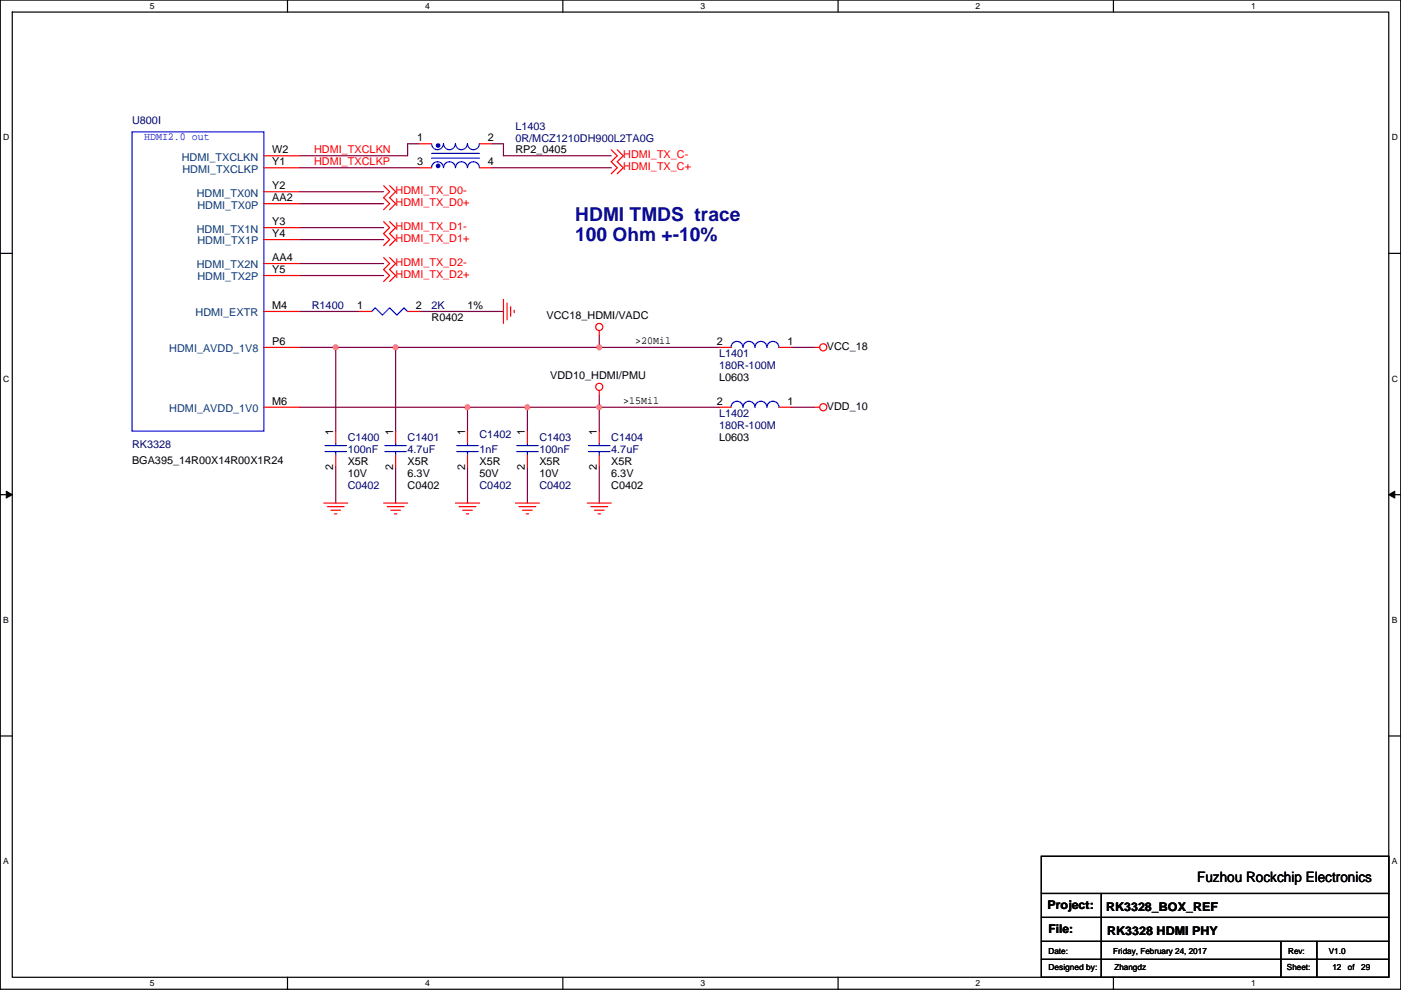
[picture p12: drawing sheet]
<svg xmlns="http://www.w3.org/2000/svg" width="297mm" height="210mm" viewBox="0 0 297 210" stroke-linecap="round" stroke-linejoin="round" font-family="sans-serif">
<path d="M.1 0h296.9v209.8h-296.9zM2.6 2.6h291.8v204.7h-291.8z" fill="none" stroke="#000" stroke-width=".25"/>
<g fill="#fff">
<path d="M31.8 .3h1v2h-1z"/>
<path d="M31.8 207.5h1v2.1h-1z"/>
</g>
<path d="M61 0v2.6M61 207.3v2.5" fill="none" stroke="#000" stroke-width=".25"/>
<g fill="#fff">
<path d="M90.1 .3h1v2h-1z"/>
<path d="M90.1 207.5h1v2.1h-1z"/>
</g>
<path d="M119.3 0v2.6M119.3 207.3v2.5" fill="none" stroke="#000" stroke-width=".25"/>
<g fill="#fff">
<path d="M148.5 .3h1v2h-1z"/>
<path d="M148.5 207.5h1v2.1h-1z"/>
</g>
<path d="M177.7 0v2.6M177.7 207.3v2.5" fill="none" stroke="#000" stroke-width=".25"/>
<g fill="#fff">
<path d="M206.9 .3h1v2h-1z"/>
<path d="M206.9 207.5h1v2.1h-1z"/>
</g>
<path d="M236.1 0v2.6M236.1 207.3v2.5" fill="none" stroke="#000" stroke-width=".25"/>
<g fill="#fff">
<path d="M265.2 .3h1v2h-1z"/>
<path d="M265.2 207.5h1v2.1h-1z"/>
<path d="M.7 28.2h1.3v2h-1.3z"/>
<path d="M295.1 28.2h1.3v2h-1.3z"/>
<path d="M.7 79.3h1.3v2.1h-1.3z"/>
<path d="M295.1 79.3h1.3v2.1h-1.3z"/>
</g>
<path d="M.1 53.7h2.5M294.4 53.7h2.6" fill="none" stroke="#000" stroke-width=".25"/>
<g fill="#fff">
<path d="M.7 130.5h1.2v2h-1.2z"/>
<path d="M295.1 130.5h1.2v2h-1.2z"/>
</g>
<path d="M.1 104.9h2.5M294.4 104.9h2.6" fill="none" stroke="#000" stroke-width=".25"/>
<path d="M1.3 104.2l1.3 .7-1.3 .7zM294.4 104.9l1.3-.7v1.4z" fill="#000" stroke="#000" stroke-width=".21"/>
<g fill="#fff">
<path d="M.7 181.7h1.2v2h-1.2z"/>
<path d="M295.1 181.7h1.2v2h-1.2z"/>
</g>
<path d="M.1 156.1h2.5M294.4 156.1h2.6M220.8 181.6h73.6v25.7h-73.6zM220.8 189.5h73.6M220.8 194.6h73.6M220.8 199.7h73.6M233.5 189.5v17.8M271.6 199.7v7.6M279.2 199.7v7.6M220.8 203.5h73.6" fill="none" stroke="#000" stroke-width=".25"/>
<g fill="none" stroke="#800040" stroke-width=".25">
<path d="M63.6 35.6h25.4M89 30.5h-2.6v2.5h-22.8M104.2 35.6h25.4M104.2 30.5h2.5v2.5h22.9M63.6 58.4h17.7M63.6 40.7h17.7M63.6 55.9h17.7M63.6 50.8h17.7M63.6 48.3h17.7M63.6 43.2h17.7M63.6 73.7h7.6M63.6 66.1h12.7"/>
<path d="M71.2 73.7h12.7M71.2 73.7v17.8M83.9 73.7v17.8M83.9 73.7h43.2M89 66.1h17.7M127.1 71.1v2.6M127.1 73.7h25.4M167.7 73.7h5.1M63.6 86.4h35.5M71.2 99.1v7.6M83.9 99.1v7.6M99.1 86.4h12.7"/>
<path d="M99.1 99.1v7.6M99.1 86.4v5.1M111.8 99.1v7.6M111.8 86.4v5.1M111.8 86.4h15.3M127.1 86.4h25.4M127.1 83.8v2.6M127.1 99.1v7.6M127.1 86.4v5.1M167.7 86.4h5.1"/>
</g>
<g fill="#f0f" stroke="#f0f" stroke-width=".25">
<circle cx="83.9" cy="73.7" r=".5"/>
<circle cx="71.2" cy="73.7" r=".5"/>
<circle cx="99.1" cy="86.4" r=".5"/>
<circle cx="111.8" cy="86.4" r=".5"/>
<circle cx="127" cy="86.4" r=".5"/>
<circle cx="127" cy="73.7" r=".5"/>
</g>
<g fill="none" stroke="#f00" stroke-width=".25">
<path d="M55.9 33h7.7M55.9 35.6h7.7M81.3 39.4l1.3 1.3-1.3 1.2 1.3 1.3-1.3 1.3M82.6 39.4l1.3 1.3-1.3 1.2 1.3 1.3-1.3 1.3M89 30.5h2.5M89 35.6h2.5M101.7 30.5h2.5M101.7 35.6h2.5M129.6 31.8l1.3 1.2-1.3 1.3 1.3 1.3-1.3 1.3M130.9 31.8l1.2 1.2-1.2 1.3 1.2 1.3-1.2 1.3M55.9 40.7h7.7M55.9 43.2h7.7"/>
<path d="M55.9 48.3h7.7M55.9 50.8h7.7M55.9 55.9h7.7M55.9 58.4h7.7M81.3 47l1.3 1.3-1.3 1.3 1.3 1.2-1.3 1.3M81.3 54.6l1.3 1.3-1.3 1.3 1.3 1.2-1.3 1.3M82.6 47l1.3 1.3-1.3 1.3 1.3 1.2-1.3 1.3M82.6 54.6l1.3 1.3-1.3 1.3 1.3 1.2-1.3 1.3M55.9 66.1h7.7M55.9 73.7h7.7M76.3 66.1h2.5M86.4 66.1h2.6"/>
<path d="M106.7 63.5v5.1M107.5 64.3v3.5M108.3 65v2.1M109 65.8v.5M127.1 70.1v1M152.5 73.7h2.5M165.2 73.7h2.5M172.8 73.7h1M55.9 86.4h7.7M71.2 91.5v2.5M71.2 96.5v2.6M83.9 91.5v2.5"/>
<path d="M83.9 96.5v2.6M99.1 91.5v2.5M99.1 96.5v2.6M111.8 91.5v2.5M111.8 96.5v2.6M127.1 82.8v1M127.1 91.5v2.5M127.1 96.5v2.6M152.5 86.4h2.5M165.2 86.4h2.5M172.8 86.4h1M68.6 106.7h5.1"/>
<path d="M69.4 107.5h3.6M70.2 108.2h2M70.9 109h.5M81.3 106.7h5.1M82.1 107.5h3.6M82.9 108.2h2M83.6 109h.5M96.6 106.7h5.1M97.3 107.5h3.6M98.1 108.2h2M98.9 109h.5M109.3 106.7h5.1"/>
<path d="M110 107.5h3.6M110.8 108.2h2M111.6 109h.5M124.5 106.7h5.1M125.3 107.5h3.5M126 108.2h2.1M126.8 109h.5"/>
<circle cx="127" cy="69.3" r=".76"/>
<circle cx="174.5" cy="73.7" r=".76"/>
<circle cx="127" cy="82" r=".76"/>
<circle cx="174.5" cy="86.4" r=".76"/>
</g>
<g fill="none" stroke="#00f" stroke-width=".25">
<path d="M28 28h27.9v63.5h-27.9zM91.5 35.6a1.27 1.27 0 0 1 1.3-1.3 1.27 1.27 0 0 1 1.2 1.3 1.27 1.27 0 0 1 1.3-1.3 1.27 1.27 0 0 1 1.3 1.3 1.27 1.27 0 0 1 1.3-1.3 1.27 1.27 0 0 1 1.2 1.3 1.26 1.26 0 0 1 1.3-1.3 1.26 1.26 0 0 1 1.2 1.3M91.5 30.5a1.26 1.26 0 0 0 1.3 1.3 1.26 1.26 0 0 0 1.2-1.3 1.27 1.27 0 0 0 1.3 1.3 1.27 1.27 0 0 0 1.3-1.3 1.27 1.27 0 0 0 1.2 1.3 1.27 1.27 0 0 0 1.3-1.3 1.27 1.27 0 0 0 1.3 1.3 1.27 1.27 0 0 0 1.2-1.3M91.5 32.5h10.2M91.5 33.5h10.2M78.8 66.1l.8-.8 1.5 1.5 1.5-1.5 1.5 1.5 1.6-1.5 .7 .8M155 73.7a1.27 1.27 0 0 1 1.3-1.3 1.27 1.27 0 0 1 1.2 1.3 1.27 1.27 0 0 1 1.3-1.3 1.27 1.27 0 0 1 1.3 1.3 1.27 1.27 0 0 1 1.3-1.3 1.27 1.27 0 0 1 1.2 1.3 1.26 1.26 0 0 1 1.3-1.3 1.26 1.26 0 0 1 1.2 1.3M68.9 95.8h4.6M68.9 94.5h4.6M71.2 94v.5M71.2 95.8v.7M81.6 95.8h4.6"/>
<path d="M81.6 94.5h4.6M83.9 94v.5M83.9 95.8v.7M96.8 95.8h4.6M96.8 94.5h4.6M99.1 94v.5M99.1 95.8v.7M109.5 95.8h4.6M109.5 94.5h4.6M111.8 94v.5M111.8 95.8v.7M124.8 95.8h4.5"/>
<path d="M124.8 94.5h4.5M127.1 94v.5M127.1 95.8v.7M155 86.4a1.27 1.27 0 0 1 1.3-1.3 1.27 1.27 0 0 1 1.2 1.3 1.27 1.27 0 0 1 1.3-1.3 1.27 1.27 0 0 1 1.3 1.3 1.27 1.27 0 0 1 1.3-1.3 1.27 1.27 0 0 1 1.2 1.3 1.26 1.26 0 0 1 1.3-1.3 1.26 1.26 0 0 1 1.2 1.3"/>
</g>
<g fill="#00f" stroke="#00f" stroke-width=".25">
<circle cx="92.9" cy="30.9" r=".38"/>
<circle cx="92.9" cy="35.2" r=".38"/>
</g>
<g font-size="4.1" fill="#000080">
<text x="122" y="47">HDMI TMDS trace</text>
<text x="122" y="51.2">100 Ohm +-10%</text>
</g>
<text font-size="3" x="253.8" y="187.2">Fuzhou Rockchip Electronics</text>
<g font-size="2.5">
<text x="222.1" y="192.9">Project:</text>
<text x="222.3" y="198">File:</text>
<text x="234.5" y="193.1">RK3328_BOX_REF</text>
<text x="234.8" y="198.2">RK3328 HDMI PHY</text>
</g>
<g font-size="2.3" fill="#000080">
<text x="28" y="26.2">U800I</text>
<text x="109.3" y="27.5">L1403</text>
<text x="109.3" y="30">0R/MCZ1210DH900L2TA0G</text>
<text x="66.1" y="65.6">R1400</text>
<text x="91.5" y="65.6">2K</text>
<text x="152.5" y="75.7">L1401</text>
<text x="152.5" y="78.3">180R-100M</text>
<text x="152.5" y="88.4">L1402</text>
<text x="28" y="95">RK3328</text>
<text x="73.7" y="93.5">C1400</text>
<text x="86.4" y="93.5">C1401</text>
<text x="101.7" y="93">C1402</text>
<text x="114.4" y="93.5">C1403</text>
<text x="129.6" y="93.5">C1404</text>
<text x="152.5" y="91">180R-100M</text>
<text x="73.7" y="96.1">100nF</text>
<text x="86.4" y="96.1">4.7uF</text>
<text x="101.7" y="96.1">1nF</text>
<text x="114.4" y="96.1">100nF</text>
<text x="129.6" y="96.1">4.7uF</text>
<text x="73.7" y="103.7">C0402</text>
<text x="101.7" y="103.7">C0402</text>
<text x="114.4" y="103.7">C0402</text>
</g>
<text font-size="2.3" fill="#00f" x="30.5" y="29.8">HDMI2.0 out</text>
<g font-size="2.3">
<text x="88.5" y="30">1</text>
<text x="103.4" y="30">2</text>
<text x="57.7" y="32.5">W2</text>
<text x="57.7" y="35.1">Y1</text>
<text x="88.5" y="35.1">3</text>
<text x="103.4" y="35.1">4</text>
<text x="109.3" y="32.6">RP2_0405</text>
<text x="57.7" y="40.1">Y2</text>
<text x="57.7" y="47.8">Y3</text>
<text x="57.7" y="42.7">AA2</text>
<text x="57.7" y="50.3">Y4</text>
<text x="57.7" y="55.4">AA4</text>
<text x="57.7" y="57.9">Y5</text>
<text x="57.7" y="65.5">M4</text>
<text x="75.8" y="65.5">1</text>
<text x="88.2" y="65.5">2</text>
<text x="99.1" y="65.6">1%</text>
<text x="91.5" y="68.1">R0402</text>
<text x="115.9" y="67.6">VCC18_HDMI/VADC</text>
<text x="57.7" y="73.2">P6</text>
<text x="134.7" y="73">&gt;20Mil</text>
<text x="152" y="73.2">2</text>
<text x="166.9" y="73.2">1</text>
<text x="175.3" y="74.2">VCC_18</text>
<text x="116.6" y="80.3">VDD10_HDMI/PMU</text>
<text x="152.5" y="80.8">L0603</text>
<text x="57.7" y="85.9">M6</text>
<text x="132.1" y="85.7">&gt;15Mil</text>
<text x="152" y="85.9">2</text>
<text x="166.9" y="85.9">1</text>
<text x="175.3" y="86.9">VDD_10</text>
<text x="70.7" y="92.2" transform="rotate(-90 70.7 92.2)">1</text>
<text x="83.4" y="92.2" transform="rotate(-90 83.4 92.2)">1</text>
<text x="98.6" y="92.2" transform="rotate(-90 98.6 92.2)">1</text>
<text x="111.3" y="92.2" transform="rotate(-90 111.3 92.2)">1</text>
<text x="126.5" y="92.2" transform="rotate(-90 126.5 92.2)">1</text>
<text x="152.5" y="93.5">L0603</text>
<text x="28" y="98.3">BGA395_14R00X14R00X1R24</text>
<text x="70.7" y="99.6" transform="rotate(-90 70.7 99.6)">2</text>
<text x="73.7" y="98.6">X5R</text>
<text x="73.7" y="101.1">10V</text>
<text x="83.4" y="99.6" transform="rotate(-90 83.4 99.6)">2</text>
<text x="86.4" y="98.6">X5R</text>
<text x="86.4" y="101.1">6.3V</text>
<text x="98.6" y="99.6" transform="rotate(-90 98.6 99.6)">2</text>
<text x="101.7" y="98.6">X5R</text>
<text x="101.7" y="101.1">50V</text>
<text x="111.3" y="99.6" transform="rotate(-90 111.3 99.6)">2</text>
<text x="114.4" y="98.6">X5R</text>
<text x="114.4" y="101.1">10V</text>
<text x="126.5" y="99.6" transform="rotate(-90 126.5 99.6)">2</text>
<text x="129.6" y="98.6">X5R</text>
<text x="129.6" y="101.1">6.3V</text>
<text x="86.4" y="103.7">C0402</text>
<text x="129.6" y="103.7">C0402</text>
</g>
<g font-size="2.3" fill="#004080">
<text x="38.5" y="34.1">HDMI_TXCLKN</text>
<text x="38.7" y="36.6">HDMI_TXCLKP</text>
<text x="41.7" y="41.7">HDMI_TX0N</text>
<text x="41.8" y="44.2">HDMI_TX0P</text>
<text x="41.7" y="49.3">HDMI_TX1N</text>
<text x="41.8" y="51.9">HDMI_TX1P</text>
<text x="41.7" y="56.9">HDMI_TX2N</text>
<text x="41.8" y="59.5">HDMI_TX2P</text>
<text x="41.5" y="67.1">HDMI_EXTR</text>
<text x="35.9" y="74.7">HDMI_AVDD_1V8</text>
<text x="35.9" y="87.4">HDMI_AVDD_1V0</text>
</g>
<g font-size="2.3" fill="#f00">
<text x="66.6" y="32.4">HDMI_TXCLKN</text>
<text x="66.6" y="35">HDMI_TXCLKP</text>
<text x="132.1" y="33.6">HDMI_TX_C-</text>
<text x="83.9" y="41.2">HDMI_TX_D0-</text>
<text x="132.1" y="36.1">HDMI_TX_C+</text>
<text x="83.9" y="43.7">HDMI_TX_D0+</text>
<text x="83.9" y="51.4">HDMI_TX_D1+</text>
<text x="83.9" y="48.8">HDMI_TX_D1-</text>
<text x="83.9" y="59">HDMI_TX_D2+</text>
<text x="83.9" y="56.4">HDMI_TX_D2-</text>
</g>
<g font-size="1.8">
<text x="31.8" y="1.9">5</text>
<text x="90.1" y="1.9">4</text>
<text x="148.5" y="1.9">3</text>
<text x="206.9" y="1.9">2</text>
<text x="265.2" y="1.9">1</text>
<text x=".7" y="29.8">D</text>
<text x="295.1" y="29.8">D</text>
<text x=".7" y="81">C</text>
<text x="295.1" y="81">C</text>
<text x=".7" y="132.1">B</text>
<text x="295.1" y="132.1">B</text>
<text x=".7" y="183.3">A</text>
<text x="295.1" y="183.3">A</text>
<text x="222.3" y="202.3">Date:</text>
<text x="236" y="202.3">Friday, February 24, 2017</text>
<text x="273.1" y="202.3">Rev:</text>
<text x="281.7" y="202.3">V1.0</text>
<text x="31.8" y="209.2">5</text>
<text x="90.1" y="209.2">4</text>
<text x="148.5" y="209.2">3</text>
<text x="206.9" y="209.2">2</text>
<text x="222.3" y="205.8">Designed by:</text>
<text x="236.3" y="205.8">Zhangdz</text>
<text x="265.2" y="209.2">1</text>
<text x="272.9" y="205.8">Sheet:</text>
<text x="282.5" y="205.8">12</text>
<text x="285.8" y="205.8">of</text>
<text x="288.6" y="205.8">29</text>
</g>
</svg>
